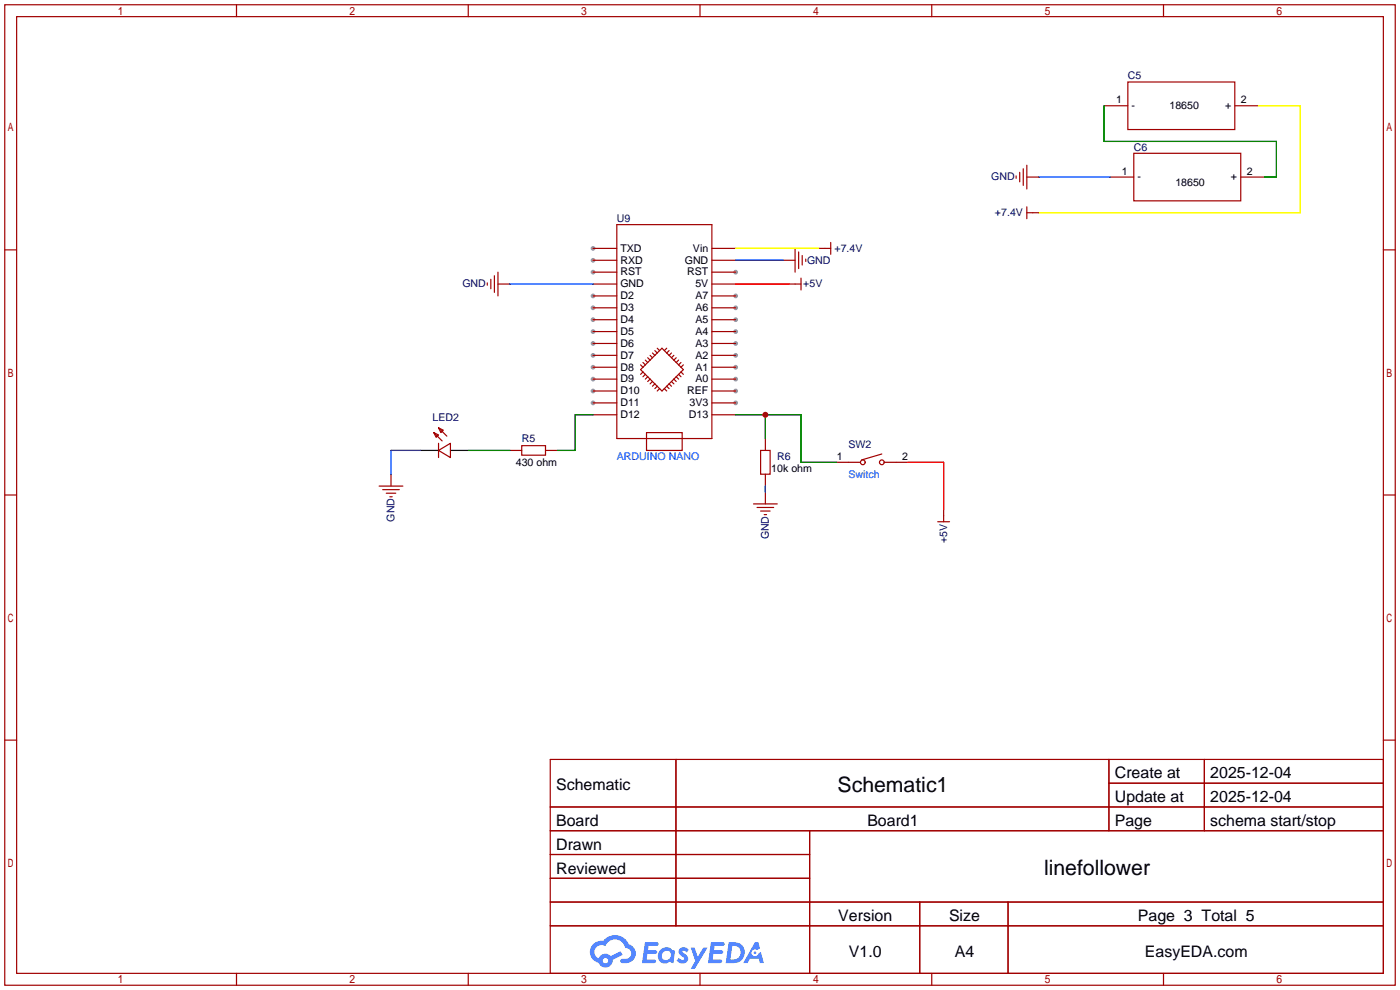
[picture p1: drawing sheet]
<svg xmlns="http://www.w3.org/2000/svg" width="299mm" height="212mm" viewBox="0 0 299 212" stroke-linecap="round" stroke-linejoin="round" font-family="sans-serif">
<g fill="#999">
<circle cx="126.7" cy="86.1" r=".51"/>
<circle cx="126.7" cy="83.6" r=".51"/>
<circle cx="126.7" cy="81" r=".51"/>
<circle cx="126.7" cy="78.5" r=".51"/>
<circle cx="126.7" cy="75.9" r=".51"/>
<circle cx="126.7" cy="73.4" r=".51"/>
<circle cx="126.7" cy="70.9" r=".51"/>
<circle cx="126.7" cy="68.3" r=".51"/>
<circle cx="126.7" cy="65.8" r=".51"/>
<circle cx="126.7" cy="63.2" r=".51"/>
<circle cx="126.7" cy="58.2" r=".51"/>
<circle cx="126.7" cy="55.6" r=".51"/>
<circle cx="126.7" cy="53.1" r=".51"/>
<circle cx="157.2" cy="58.2" r=".51"/>
<circle cx="157.2" cy="63.2" r=".51"/>
<circle cx="157.2" cy="65.8" r=".51"/>
<circle cx="157.2" cy="68.3" r=".51"/>
<circle cx="157.2" cy="70.9" r=".51"/>
<circle cx="157.2" cy="73.4" r=".51"/>
<circle cx="157.2" cy="75.9" r=".51"/>
<circle cx="157.2" cy="78.5" r=".51"/>
<circle cx="157.2" cy="81" r=".51"/>
<circle cx="157.2" cy="83.6" r=".51"/>
<circle cx="157.2" cy="86.1" r=".51"/>
</g>
<g fill="none" stroke="#a10000" stroke-width=".25">
<path d="M1 1h297.2v209.6h-297.2zM3.6 3.6h292.1v204.4h-292.1zM50.5 1v2.6M100.1 1v2.6M149.6 1v2.6M199.1 1v2.6M248.7 1v2.6M1 53.4h2.6M295.7 53.4h2.5M1 105.8h2.6M295.7 105.8h2.5M1 158.2h2.6"/>
<path d="M295.7 158.2h2.5M117.6 162.3h178.1v45.7h-178.1zM117.6 172.5h178.1M117.6 177.5h178.1M144.5 162.3v35.6M173 177.5v30.5M237 162.3v15.2M237 167.4h58.7M257.4 162.3v15.2M117.6 182.6h55.4M117.6 192.8h178.1M117.6 187.7h55.4"/>
<path d="M117.6 197.9h178.1M196.6 192.8v15.2M215.4 192.8v15.2M50.5 208v2.6M100.1 208v2.6M149.6 208v2.6M199.1 208v2.6M248.7 208v2.6"/>
</g>
<g fill="#5487ff">
<path d="M145.3 202.7a1.3 1.3 0 0 1 1.9 .3l-.4 .6a.54 .54 0 0 0-.9-.2l.1 .2a1.34 1.34 0 0 1 .9 1.8 1.47 1.47 0 0 1-2.3-.1l.5-.6 .8 .5a.31 .31 0 0 0 .4-.3 .31 .31 0 0 0-.3-.4 1.12 1.12 0 0 1-.7-1.8z"/>
<path d="M147.6 202.5h.9l.6 2 1.2-2h.9l-2.7 4.6h-.9l1-1.7z"/>
<path d="M137.8 201.4h1.7a1.31 1.31 0 0 1 1.2 .2 .4 .4 0 0 1-.3 .5l-1.8 .1-.1 .9h1.6a.4 .4 0 0 1 .4 .4 .4 .4 0 0 1-.5 .4h-1.6l-.2 1.2h1.4a.46 .46 0 0 1 .5 0 .46 .46 0 0 1 .1 .5l-.4 .2h-2.6z"/>
<path d="M151.9 201.4h1.7a1.32 1.32 0 0 1 1.2 .2 .39 .39 0 0 1-.3 .5l-1.8 .1-.1 .9h1.6a.4 .4 0 0 1 .4 .4 .4 .4 0 0 1-.4 .4h-1.7l-.2 1.2h1.4a.46 .46 0 0 1 .5 0 .46 .46 0 0 1 .1 .5l-.4 .2h-2.6z"/>
<path d="M161.3 201.4h.8l.3 1.3-.6 .4a.75 .75 0 0 0-1.1 .3 .75 .75 0 0 0 .5 1 .75 .75 0 0 0 .9-.7l.5-.2 .6 2.3h-.8l-.3-.9h-1.8l-.5 .9h-1z"/>
<path d="M155.7 201.4l-.6 4.4h1.5a2.27 2.27 0 0 0 2.6-2.2 2.27 2.27 0 0 0-2.7-2.2zM156.5 202.1a1.5 1.5 0 0 1 1.8 1.6 1.5 1.5 0 0 1-1.9 1.4h-.3z"/>
<path d="M141.2 203a1.6 1.6 0 0 0-.3 2.3 1.6 1.6 0 0 0 2.3 .2l.7 .3 .3-2.4-.1-.3-.5-.1a1.58 1.58 0 0 0-2.4 0zM141.8 203.5a.98 .98 0 0 1 1.6 .4 .98 .98 0 0 1-1.1 1.3 .94 .94 0 0 1-.9-.7 .94 .94 0 0 1 .4-1z"/>
<path d="M126.8 201.8a2.37 2.37 0 0 0 1.1 4 1.54 1.54 0 0 0 1.8 1 1.54 1.54 0 0 0 1.2-1.6l2.2-1.1-.5-.8-2 1a1.57 1.57 0 0 0-2.7 .5 1.5 1.5 0 0 1-.7-2.1 1.5 1.5 0 0 1 2.2-.5 2.23 2.23 0 0 1 2.3-1.4 2.23 2.23 0 0 1 2 1.8 1.16 1.16 0 0 1 1.2 1.1 1.16 1.16 0 0 1-1.1 1.2h-.7a.47 .47 0 0 0-.5 .4 .47 .47 0 0 0 .4 .5 2.17 2.17 0 0 0 2.5-.9 2.17 2.17 0 0 0-.3-2.7l-.8-.4a3.2 3.2 0 0 0-5.5-.7l-1.1 .1zM128.8 205.3a.6 .6 0 0 1 1.2 0 .6 .6 0 0 1-1.2 0z"/>
<circle cx="161.4" cy="203.6" r=".28"/>
</g>
<g fill="none" stroke="#a10000" stroke-width=".25">
<path d="M241 17.5h22.9v10.2h-22.9zM217.2 37.6v.5M217.9 36.8v2.1M218.7 36.1v3.5M219.5 37.8h2.5M219.5 35.3v5.1M236 22.6h5M237.2 37.8h5.1M242.3 32.8h22.9v10.1h-22.9zM263.9 22.6h5.1M265.2 37.8h5.1M104.9 59.7v2"/>
<path d="M105.7 58.9v3.6M106.4 58.2v5M126.7 58.2h5.1M126.7 55.6h5.1M126.7 53.1h5.1M131.8 48h20.3v45.7h-20.3zM152.1 58.2h5.1M152.1 55.6h5.1M152.1 53.1h5.1M167.4 55.6h2.5M169.9 53.1v5.1M170.7 53.8v3.6"/>
<path d="M171.2 59.4v2.6M171.4 54.6v2M172.2 55.4v.5M175 53.1h2.5M177.5 51.8v2.6M219.5 44.2v2.5M219.5 45.5h2.5M104.1 60.5v.5M106.4 60.7h2.6M126.7 78.5h5.1M126.7 75.9h5.1M126.7 73.4h5.1"/>
<path d="M126.7 70.9h5.1M126.7 68.3h5.1M126.7 65.8h5.1M126.7 63.2h5.1M126.7 60.7h5.1M136.9 79l4.6-4.6 4.5 4.6-4.5 4.6zM136.9 78l.5 .5M137.4 77.5l.5 .5M137.4 79.5l-.5 .5M137.9 77l.5 .5M138.4 76.5l.5 .5M138.9 75.9l.5 .6"/>
<path d="M139.4 75.4l.6 .5M140 74.9l.5 .5M140.5 74.4l.5 .5M142.5 74.4l-.5 .5M143 74.9l-.5 .5M143.5 75.4l-.5 .5M144 75.9l-.5 .6M144.5 76.5l-.5 .5M145 77l-.5 .5M145.5 79.5l.5 .5M145.5 77.5l-.5 .5M146 78l-.5 .5"/>
<path d="M152.1 78.5h5.1M152.1 75.9h5.1M152.1 73.4h5.1M152.1 70.9h5.1M152.1 68.3h5.1M152.1 65.8h5.1M152.1 63.2h5.1M152.1 60.7h5.1M168.7 60.7h2.5M92.7 92.5l1 .5-.5 .5zM92.7 92.5l1.8 1.7M93.7 96.3l2.6-1.6v3.1z"/>
<path d="M93.7 91.4l1 .5-.5 .6zM93.7 91.4l1.8 1.8M93.7 94.7v3.1M109 96.3h2.5M111.5 95.2h5.1v2.1h-5.1zM116.6 96.3h2.5M126.7 86.1h5.1M126.7 83.6h5.1M126.7 81h5.1M126.7 88.6h5.1M137.9 80l-.5 .5M138.2 92.5h7.6v3.8h-7.6z"/>
<path d="M138.4 80.5l-.5 .5M138.9 81l-.5 .5M139.4 81.5l-.5 .5M140 82l-.6 .5M140.5 82.5l-.5 .6M141 83.1l-.5 .5M142 83.1l.5 .5M142.5 82.5l.5 .6M143 82l.5 .5M143.5 81.5l.5 .5M144 81l.5 .5M144.5 80.5l.5 .5"/>
<path d="M145 80l.5 .5M152.1 86.1h5.1M152.1 83.6h5.1M152.1 81h5.1M152.1 88.6h5.1M162.6 96.3h2v5h-2zM163.6 93.7v2.6M178.8 98.8h5.1M188.5 97l-4.4 1.3M189 98.8h5.1M81 103.9h5.1M81.8 104.6h3.5"/>
<path d="M82.5 105.4h2.1M83.3 106.2h.5M83.6 101.3v2.6M161 107.7h5.1M161.8 108.5h3.6M162.6 109.2h2M163.3 110h.5M163.6 101.3v2.6M163.6 105.2v2.5M200.4 111.5h2.5M201.7 109v2.5"/>
<circle cx="184.4" cy="98.8" r=".51"/>
<circle cx="188.5" cy="98.8" r=".51"/>
</g>
<path d="M236 22.6v7.6h36.8v7.6h-2.5M100.1 96.3h8.9M126.7 88.6h-3.8v7.7h-3.8M157.2 88.6h14v10.2h7.6M163.6 88.6v5.1" fill="none" stroke="#008700" stroke-width=".25"/>
<path d="M157.2 60.7h11.5M194.1 98.8h7.6v10.2" fill="none" stroke="#f00" stroke-width=".25"/>
<path d="M222 37.8h15.2M157.2 55.6h10.2M109 60.7h17.7M89.9 96.3h-6.3v5M163.6 103.9v1.3" fill="none" stroke="#00f" stroke-width=".25"/>
<path d="M89.9 96.3h3.8M96.3 96.3h3.8" fill="none" stroke="#000" stroke-width=".25"/>
<path d="M269 22.6h8.9v22.9h-55.9M157.2 53.1h17.8" fill="none" stroke="#ff0" stroke-width=".25"/>
<circle cx="163.6" cy="88.6" r=".63" fill="#c00"/>
<g font-size="4.5">
<text x="179" y="169.2">Schematic1</text>
<text x="223.1" y="187">linefollower</text>
</g>
<g font-size="3.4">
<text x="238.3" y="166.4">Create at</text>
<text x="258.7" y="166.4">2025-12-04</text>
<text x="118.9" y="168.9">Schematic</text>
<text x="238.3" y="171.4">Update at</text>
<text x="258.7" y="171.4">2025-12-04</text>
<text x="118.9" y="176.5">Board</text>
<text x="185.4" y="176.5">Board1</text>
<text x="238.3" y="176.5">Page</text>
<text x="258.7" y="176.5">schema start/stop</text>
<text x="118.9" y="181.6">Drawn</text>
<text x="118.9" y="186.7">Reviewed</text>
<text x="179.2" y="196.8">Version</text>
<text x="202.8" y="196.8">Size</text>
<text x="243.2" y="196.8">Page 3 Total 5</text>
<text x="181.4" y="204.5">V1.0</text>
<text x="204.1" y="204.5">A4</text>
<text x="244.7" y="204.5">EasyEDA.com</text>
</g>
<g font-size="2.3" fill="#000080">
<text x="241" y="17">C5</text>
<text x="242.3" y="32.2">C6</text>
<text x="211.9" y="38.6">GND</text>
<text x="131.8" y="47.5">U9</text>
<text x="212.7" y="46.2">+7.4V</text>
<text x="178.4" y="53.8">+7.4V</text>
<text x="172.5" y="56.4">GND</text>
<text x="98.8" y="61.4">GND</text>
<text x="171.7" y="61.4">+5V</text>
<text x="92.5" y="89.9">LED2</text>
<text x="111.5" y="94.5">R5</text>
<text x="181.4" y="95.7">SW2</text>
<text x="166.1" y="98.3">R6</text>
<text x="84.3" y="111.5" transform="rotate(-90 84.3 111.5)">GND</text>
<text x="164.3" y="115.3" transform="rotate(-90 164.3 115.3)">GND</text>
<text x="202.4" y="116.1" transform="rotate(-90 202.4 116.1)">+5V</text>
</g>
<g font-size="2.3">
<text x="238.5" y="22.1">1</text>
<text x="241.8" y="23.3">-</text>
<text x="249.9" y="23.3">18650</text>
<text x="261.8" y="23.3">+</text>
<text x="265.2" y="22.1">2</text>
<text x="239.8" y="37.3">1</text>
<text x="243.1" y="38.6">-</text>
<text x="251.2" y="39.8">18650</text>
<text x="263.1" y="38.6">+</text>
<text x="266.4" y="37.3">2</text>
<text x="132.6" y="53.8">TXD</text>
<text x="148.1" y="53.8">Vin</text>
<text x="132.6" y="58.9">RST</text>
<text x="132.6" y="56.3">RXD</text>
<text x="146.3" y="56.3">GND</text>
<text x="146.8" y="58.9">RST</text>
<text x="132.6" y="64">D2</text>
<text x="132.6" y="61.4">GND</text>
<text x="148.6" y="61.4">5V</text>
<text x="148.6" y="64">A7</text>
<text x="132.6" y="71.6">D5</text>
<text x="132.6" y="69">D4</text>
<text x="132.6" y="66.5">D3</text>
<text x="148.6" y="66.5">A6</text>
<text x="148.6" y="69">A5</text>
<text x="148.6" y="71.6">A4</text>
<text x="132.6" y="76.7">D7</text>
<text x="132.6" y="74.1">D6</text>
<text x="148.6" y="74.1">A3</text>
<text x="148.6" y="76.7">A2</text>
<text x="132.6" y="81.7">D9</text>
<text x="132.6" y="79.2">D8</text>
<text x="148.6" y="79.2">A1</text>
<text x="148.6" y="81.7">A0</text>
<text x="132.6" y="86.8">D11</text>
<text x="132.6" y="84.3">D10</text>
<text x="132.6" y="89.4">D12</text>
<text x="146.8" y="84.3">REF</text>
<text x="147.2" y="89.4">D13</text>
<text x="147.3" y="86.8">3V3</text>
<text x="110.2" y="99.5">430 ohm</text>
<text x="164.8" y="100.8">10k ohm</text>
<text x="178.8" y="98.3">1</text>
<text x="192.8" y="98.3">2</text>
</g>
<g font-size="2.3" fill="#00f">
<text x="131.8" y="98.3">ARDUINO NANO</text>
<text x="181.4" y="102.1">Switch</text>
</g>
</svg>
